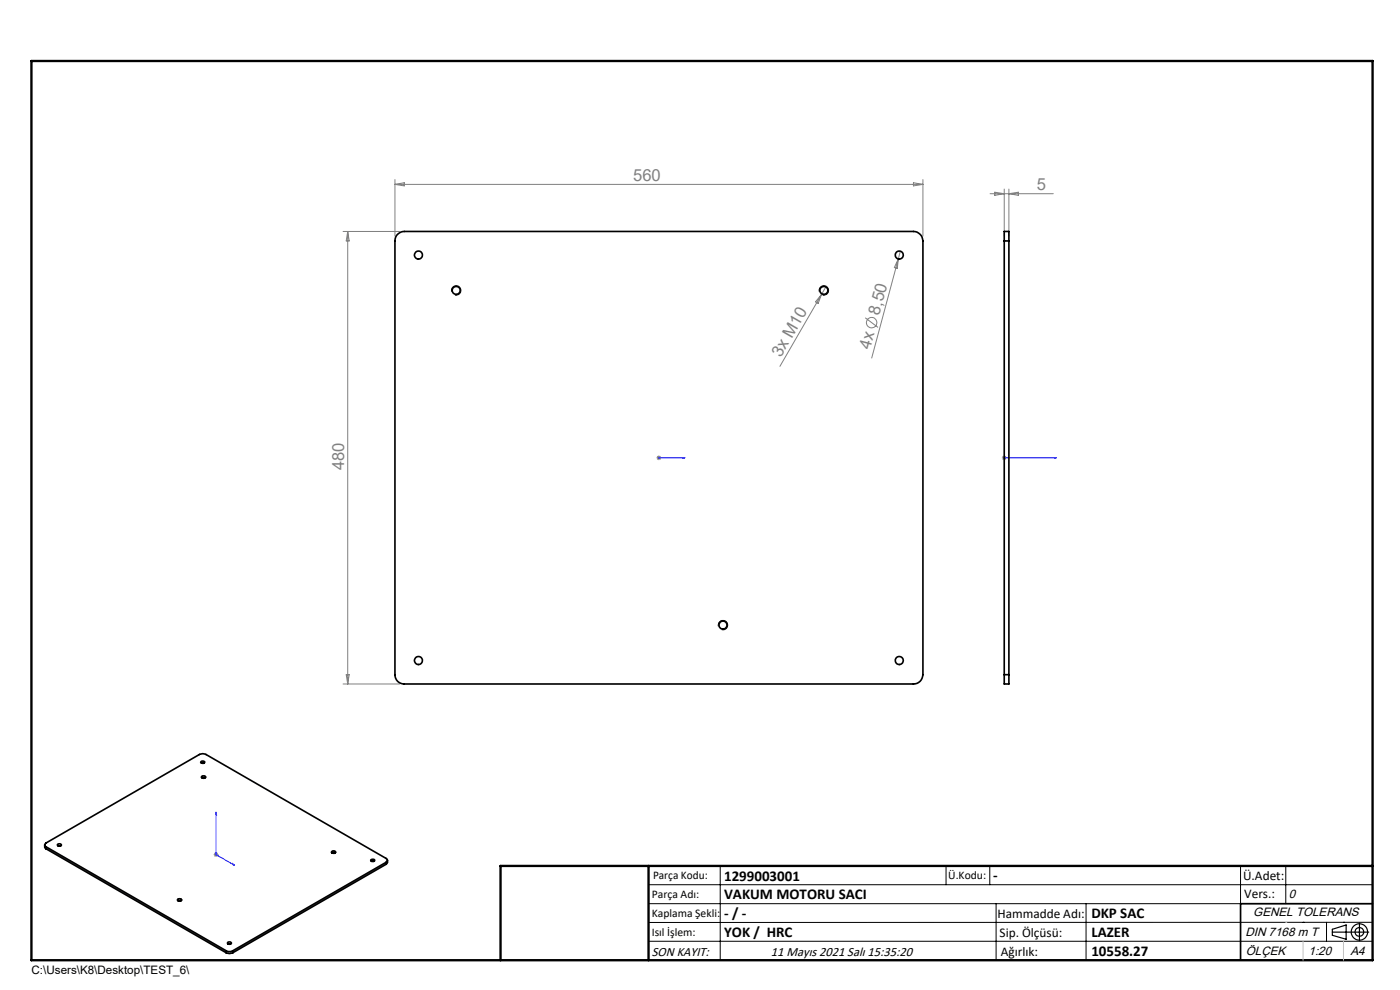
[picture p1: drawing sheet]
<svg xmlns="http://www.w3.org/2000/svg" width="297mm" height="210mm" viewBox="0 0 297 210" stroke-linecap="round" stroke-linejoin="round" font-family="sans-serif">
<g fill="none" stroke="#808080" stroke-width=".21">
<path d="M83.8 38.1v12M83.8 39.1h112M83.8 39.1l2-.3v.6zM193.8 38.8l2 .3-2 .3zM195.8 38.1v12M72.8 49.1h12M73.8 49.1v96M73.8 49.1l.3 2h-.7zM190.6 54.9l-5.7 21M190.6 54.9l-.2 2-.7-.1zM191 53.3l-.4 1.6M210 41.1h13.4"/>
<path d="M211 40.8l2 .3-2 .3zM213 40.1v10M214 40.1v10M214 41.1l2-.3v.6zM174.3 62.5l-8.8 15.2M174.3 62.5l-.7 1.9-.6-.4zM175.3 60.7l-1 1.8M183.6 67.4l2.7 2.1M139.3 97.1h1M139.4 96.8l.7 .7M139.8 96.6v1M140.1 96.8l-.7 .7"/>
<path d="M212.5 97.1h1M212.7 96.8l.7 .7M213 96.6v1M213.4 96.8l-.7 .7M72.8 145.1h12M73.4 143.1h.7l-.3 2zM45.3 181.3h1.1M45.5 180.9l.7 .7M45.8 180.8v1M46.2 180.9l-.7 .7"/>
<circle cx="184.9" cy="68.4" r="1.11"/>
</g>
<g fill="none" stroke="#000" stroke-width=".21">
<path d="M95.8 61.9a1 1 0 0 1 .9-1.3 1 1 0 0 1 1.1 1.1 1 1 0 0 1-1.3 .9M173.8 61.9a1 1 0 0 1 .9-1.3 1 1 0 0 1 1.1 1.1 1 1 0 0 1-1.3 .9M152.4 132.8a1 1 0 0 1 .9-1.2 1 1 0 0 1 1.1 1.1 1 1 0 0 1-1.3 .9M42.8 164.7a.5 .5 0 0 1 .5-.1 .5 .5 0 0 1 .3 .4l-.1 .1a.43 .43 0 0 1-.5 .1 .43 .43 0 0 1-.2-.5zM37.6 190.8a.48 .48 0 0 1 .6-.2 .48 .48 0 0 1 .3 .4l-.2 .1a.44 .44 0 0 1-.4 .1 .44 .44 0 0 1-.3-.4zM70.4 180.6a.42 .42 0 0 1 .5-.2 .42 .42 0 0 1 .2 .6h-.1a.44 .44 0 0 1-.4 0 .44 .44 0 0 1-.3-.4zM137.6 187.7h153.6M137.6 191.7h153.6M137.6 199.7h153.6M152.8 183.7v20M200.7 183.7v4M210 183.7v4"/>
<path d="M211.3 191.7v12M230.4 191.7v12M263.2 183.7v20M272.8 183.7v8M276.4 195.6h.1M281.4 195.6v4.1M285 195.6h.1M291.2 195.6l-153.6 .1"/>
</g>
<g fill="none" stroke="#000" stroke-width=".25">
<path d="M282.6 197.7h7.8M282.6 197.1l3-.9v3l-3-.8zM288.4 195.8v3.8M106.2 203.7h185"/>
<circle cx="288.4" cy="197.7" r="1.74"/>
<circle cx="288.4" cy="197.7" r=".93"/>
</g>
<path d="M139.6 97.1h.3zM139.8 97.1h.1M139.8 97.1h5.5M145.3 97.1h-.6h.6M212.9 97.1h.3zM213 97.1h.1M213 97.1h11.1M224.1 97.1h-.6h.6M45.8 172.3v9l3.9 2.2M45.8 172.3l.1 .5-.1-.1zM49.4 183.2l.3 .3-.3-.1z" fill="none" stroke="#00f" stroke-width=".21"/>
<path d="M291.2 191.7h-28v12" fill="none" stroke="#000" stroke-width=".35"/>
<path d="M6.7 12.9h284.5v190.8h-284.5zM137.6 183.7v20M291.2 183.7h-185v20" fill="none" stroke="#000" stroke-width=".5"/>
<path d="M276.4 199.7v4M285 199.7v4" fill="none" stroke="#c0c0c0" stroke-width=".21"/>
<path d="M272.8 195.6h.1" fill="none" stroke="#c0c0c0" stroke-width=".25"/>
<g fill="#00f">
<path d="M144.7 97.1h.6zM139.6 97.1h.3z"/>
<path d="M49.4 183.2l.3 .3-.3-.1zM45.8 172.3l.1 .5-.1-.1z"/>
<path d="M212.9 97.1h.3zM223.5 97.1h.6z"/>
</g>
<g fill="none" stroke="#000" stroke-width=".35">
<path d="M84.3 49.7a1.92 1.92 0 0 1 1.5-.6h108a2.05 2.05 0 0 1 2 2v92a1.99 1.99 0 0 1-2 2h-108a1.93 1.93 0 0 1-2-2v-92l.1-.8zM213 51.1v-2h1v2M213 51.1h1M213 51.1v92M214 51.1v92M213 143.1v2h1v-2M213 143.1h1M9.5 179.2v.6l.3 .2M9.8 179.6a.43 .43 0 0 1-.3-.4 .43 .43 0 0 1 .3-.4l32.5-18.8a1.5 1.5 0 0 1 1.4 0l38.2 22.1a.43 .43 0 0 1 .3 .4 .43 .43 0 0 1-.3 .4M9.8 179.6l38.2 22.1M9.8 179.6v.4M12.3 179.1a.35 .35 0 0 1 .4-.2 .35 .35 0 0 1 .2 .5 .35 .35 0 0 1-.5 .1 .35 .35 0 0 1-.1-.4z"/>
<path d="M12.4 179.4h.4M42.6 161.6a.48 .48 0 0 1 .8 .1l-.2 .2a.38 .38 0 0 1-.6-.3zM42.8 161.9h.5M42.9 164.7a.35 .35 0 0 1 .4-.1 .35 .35 0 0 1 .2 .4 .35 .35 0 0 1-.5 .1 .35 .35 0 0 1-.1-.4zM43 165.1h.4M9.8 180l38.2 22.1M37.7 190.8l.2-.1a.38 .38 0 0 1 .4-.1 .38 .38 0 0 1 .2 .4l-.1 .1a.42 .42 0 0 1-.7-.3zM37.9 191.1h.4M48.3 199.9a.4 .4 0 0 1 .5-.1 .4 .4 0 0 1 .2 .4 .4 .4 0 0 1-.4 .1 .4 .4 0 0 1-.3-.4zM70.4 180.7a.36 .36 0 0 1 .5-.2 .36 .36 0 0 1 .1 .5h-.1a.35 .35 0 0 1-.3 0 .35 .35 0 0 1-.2-.3zM70.5 181h.5M78.7 182.3h.1a.36 .36 0 0 1 .5-.1 .36 .36 0 0 1 .1 .4l-.1 .1a.35 .35 0 0 1-.4 .1 .35 .35 0 0 1-.2-.5z"/>
<path d="M78.8 182.7h.5M81.9 182.9l-32.5 18.8M81.9 182.9v.4M81.9 183.3l-32.5 18.8M82.2 182.5v.5l-.3 .3M48 201.7a1.5 1.5 0 0 0 1.4 0M48 202.1a1.5 1.5 0 0 0 1.4 0M48 201.7v.4M48.4 200.3h.5M49.4 201.7v.4"/>
<circle cx="88.8" cy="54.1" r=".84"/>
<circle cx="190.8" cy="54.1" r=".85"/>
<circle cx="96.8" cy="61.6" r=".86"/>
<circle cx="174.8" cy="61.6" r=".86"/>
<circle cx="153.4" cy="132.6" r=".85"/>
<circle cx="88.8" cy="140.1" r=".84"/>
<circle cx="190.8" cy="140.1" r=".85"/>
</g>
<g font-size="3.5" fill="#808080">
<text x="134.3" y="38.3">560</text>
<text x="220" y="40.3">5</text>
<text x="186.5" y="67" transform="rotate(-75 186.5 67)">8,50</text>
<text x="165.6" y="76" transform="rotate(-60 165.6 76)">3x M10</text>
<text x="184.6" y="74.2" transform="rotate(-75 184.6 74.2)">4x</text>
<text x="73" y="99.7" transform="rotate(-90 73 99.7)">480</text>
</g>
<g font-size="3.2">
<text x="153.6" y="186.8">1299003001</text>
<text x="153.6" y="190.8">VAKUM MOTORU SACI</text>
<text x="210.7" y="186.6">-</text>
<text x="153.6" y="194.8">- / -</text>
<text x="231.5" y="194.8">DKP SAC</text>
<text x="153.6" y="198.8">YOK / HRC</text>
<text x="231.5" y="198.7">LAZER</text>
<text x="231.5" y="202.8">10558.27</text>
</g>
<g font-size="2.8">
<text x="263.7" y="186.7">Ü.Adet:</text>
<text x="263.9" y="190.5">Vers.:</text>
<text x="211.6" y="194.8">Hammadde Adı:</text>
<text x="138.3" y="202.8">SON KAYIT:</text>
<text x="163.6" y="202.8">11 Mayıs 2021 Salı 15:35:20</text>
<text x="212.1" y="198.7">Sip. Ölçüsü:</text>
<text x="212.3" y="202.7">Ağırlık:</text>
</g>
<g font-size="2.6">
<text x="273.4" y="190.4">0</text>
<text x="265.9" y="194.4">GENEL TOLERANS</text>
<text x="264.2" y="198.5">DIN 7168 m T</text>
<text x="264.3" y="202.6">ÖLÇEK</text>
<text x="277.6" y="202.6">1:20</text>
<text x="286.5" y="202.6">A4</text>
</g>
<g font-size="2.5">
<text x="138.3" y="190.5">Parça Adı:</text>
<text x="138.5" y="186.5">Parça Kodu:</text>
<text x="201.2" y="186.5">Ü.Kodu:</text>
<text x="138.3" y="194.5">Kaplama Şekli:</text>
<text x="138.3" y="198.6">Isıl İşlem:</text>
<text x="6.7" y="206.7">C:\Users\K8\Desktop\TEST_6\</text>
</g>
</svg>
